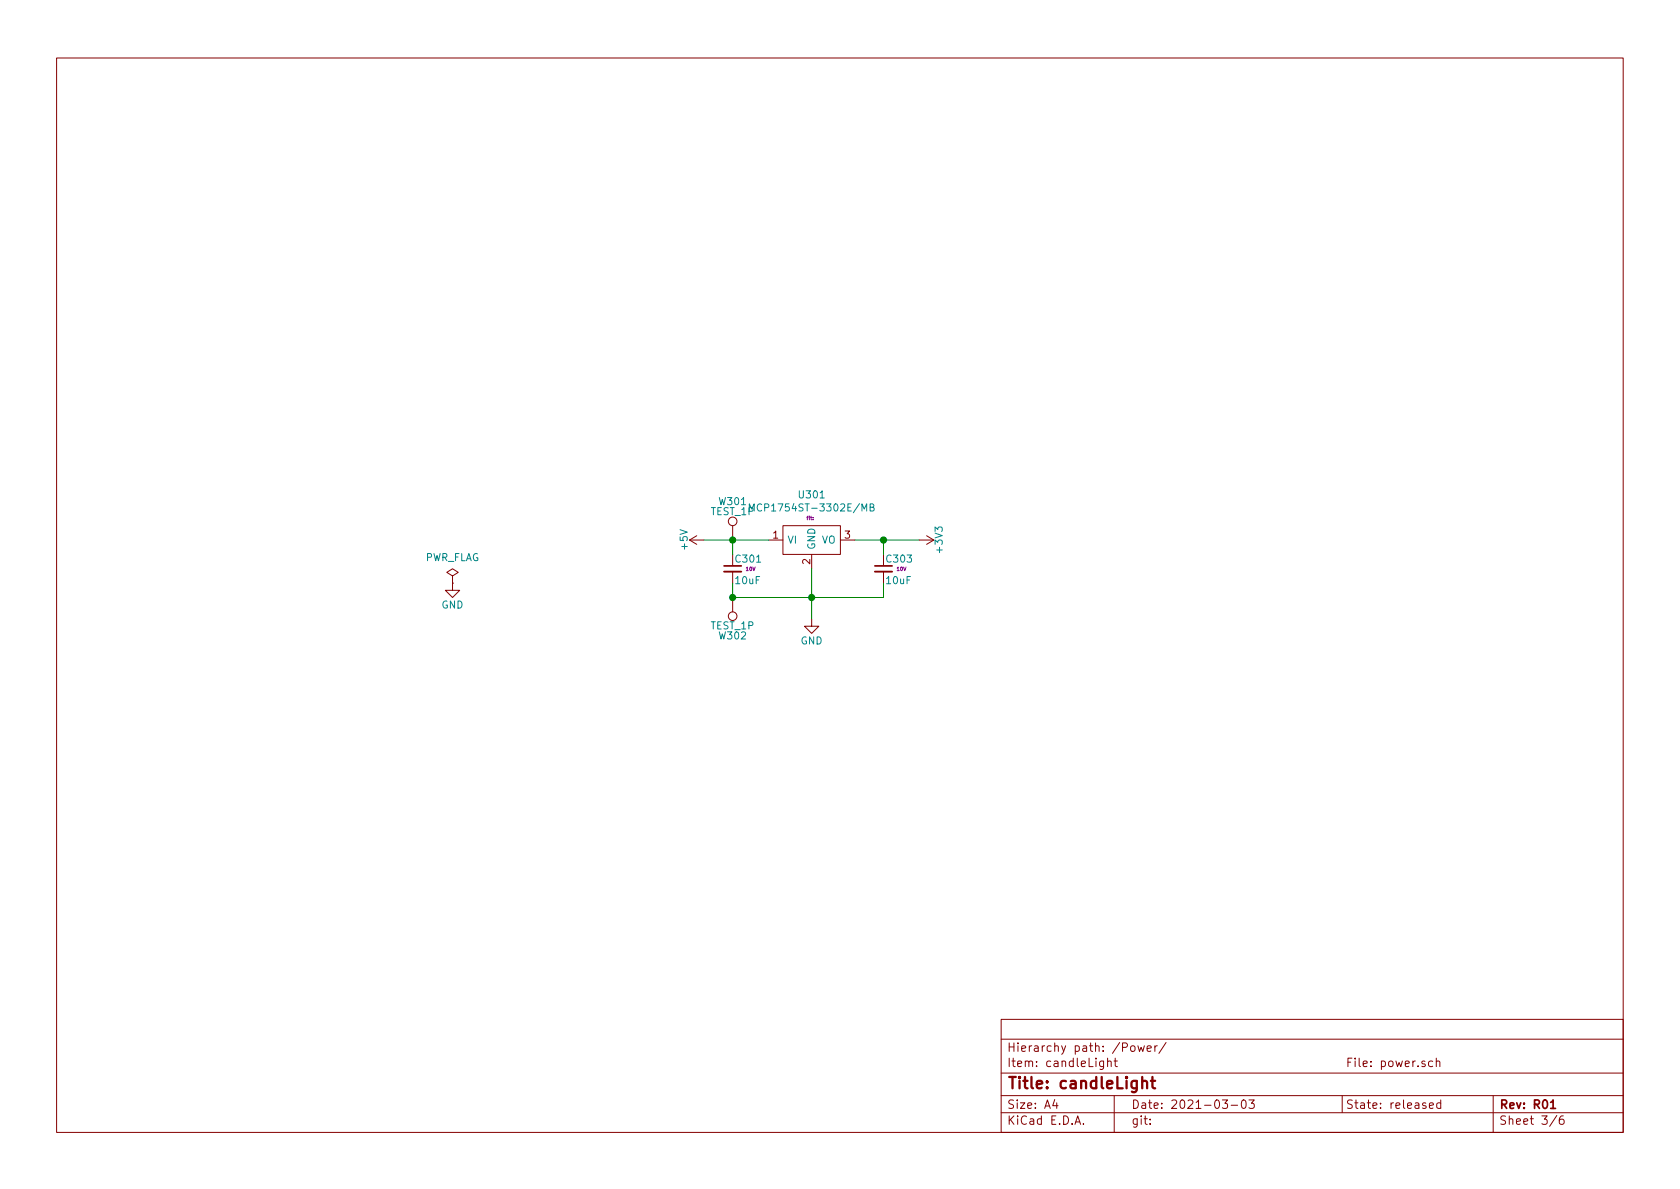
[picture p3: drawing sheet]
<svg xmlns="http://www.w3.org/2000/svg" width="297mm" height="210mm" viewBox="0 0 297 210" stroke-linecap="round" stroke-linejoin="round" font-family="sans-serif">
<g fill="none" stroke="#840000" stroke-width=".18">
<path d="M10 10.3h277v189.9h-277zM121.9 95.5l1.3 .8M121.9 95.5h2.6M123.2 94.7l-1.3 .8M129.5 93v2.5M129.5 98v1.9M135.9 95.5h2.5M138.4 93h10.2v5h-10.2zM143.5 98v2.6M148.6 95.5h2.5M156.2 98v1.9M162.6 95.5h2.5"/>
<path d="M163.8 94.7l1.3 .8M165.1 95.5l-1.3 .8M80 101.8l1-.6-1-.6-1 .6 1 .6v1.3M80 103.1h.1M80 103.1v1.3h1.3l-1.3 1.3-1.3-1.3h1.3M129.5 101.1v2M129.5 105.7v2.5M143.5 109.5v1.2h1.3l-1.3 1.3-1.3-1.3h1.3M156.2 101.1v2M177 180.3h110v19.9h-110zM177 196.8h110M177 193.7h110"/>
<path d="M177 189.8h110M177 183.8h110M186.5 194.4l-.4 1.1h1M186.8 195v1M190.1 198.8l.5-1.5 .5 1.5M190.2 198.4h.7M191.6 198.7v.1M195.1 187.6v1.2l-.3 .3-.3-.1M195.1 187.7l-.4-.1-.3 .3 .1 .6 .2 .1 .4-.1M195.8 187.8l.3-.2 .3 .1 .1 .9M195.8 187.1v1.5M197 187.6h.6"/>
<path d="M197 193.7v6.5M197.2 187.1v1.3l.4 .2M200 185.1l.2-.2 .4 .2 .1 .5-.1 .2-.4 .1-.2-.1zM201.2 184.9l.3 1 .3-.7 .3 .7 .2-1M202.8 185.4l.8-.1-.1-.3-.5-.1-.2 .2 .1 .7h.6M203.4 198.7v.1M203.4 197.9v.1M204.2 184.9v1M204.6 184.9l-.3 .1-.1 .2M206.2 184.3l-1.3 2M216.1 194.5h.9l-.4 .6 .4 .1v.7l-.2 .1-.7-.1M217.7 195.4h1.1"/>
<path d="M219.6 194.7l.4-.2a.94 .94 0 0 1 0 1.5 .82 .82 0 0 1-.4-1.3zM220.8 194.5h1l-.5 .6 .4 .1v.7l-.2 .1-.7-.1M237.3 193.7v3M252.7 195.5l.7-.1v-.3l-.4-.1-.3 .2 .1 .7h.6M253.3 187.7l-.4-.1-.3 .3 .1 .6 .2 .1 .4-.1M253.9 187.8l.3-.2 .3 .1 .1 .9M253.9 187.1v1.5M254.7 195.1l-.4-.1-.3 .3 .1 .6 .2 .1 .4-.1M254.7 194.5v1.5M264 193.7v6.5M275.3 197.3l-1.3 1.9M276.4 197.3a.59 .59 0 0 0-.7 .7l.1 .7 .2 .1 .5-.1 .1-.5-.2-.2-.4-.1-.3 .3"/>
<circle cx="129.5" cy="92.2" r=".76"/>
<circle cx="129.5" cy="109" r=".76"/>
</g>
<path d="M128 100.1h3.1M154.7 100.1h3M274.2 194.9l.4-.4v1.5M274.2 196h.8" fill="none" stroke="#840000" stroke-width=".3"/>
<path d="M202 191.3a.51 .51 0 0 1 .8 .1v1.1M203.5 191.1h.7M203.8 190.4v1.8l.1 .1 .3 .2" fill="none" stroke="#840000" stroke-width=".41"/>
<path d="M128 101.1h3.1M154.7 101.1h3" fill="none" stroke="#840000" stroke-width=".33"/>
<path d="M132.5 90.4v-1.3l.4 .9 .4-.9v1.3M153.8 89.7h.6l.1-.2-.1-.3-.6-.1v1.3h.5l.2-.2 .1-.3-.3-.2" fill="none" stroke="#008484" stroke-width=".18"/>
<path d="M124.5 95.5h11.4M129.5 95.5v2.5M151.1 95.5h11.5M156.2 95.5v2.5M129.5 103.1v2.6h26.7v-2.6M143.5 100.6v8.9" fill="none" stroke="#008400" stroke-width=".18"/>
<g fill="#008400" stroke="#008400" stroke-width=".25">
<circle cx="156.2" cy="95.5" r=".51"/>
<circle cx="129.5" cy="105.7" r=".51"/>
<circle cx="129.5" cy="95.5" r=".51"/>
<circle cx="143.5" cy="105.7" r=".51"/>
</g>
<text font-size="2.8" fill="#840000" x="178" y="192.6">Title: candleLight</text>
<g font-size="2.1" fill="#840000">
<text x="178" y="186">Hierarchy path: /Power/</text>
<text x="178" y="188.7">Item: candleLight</text>
<text x="237.9" y="188.7">File: power.sch</text>
<text x="178" y="196.1">Size: A4</text>
<text x="200" y="196.1">Date: 2021-03-03</text>
<text x="237.9" y="196.1">State: released</text>
<text x="265" y="196.1">Rev: R01</text>
<text x="178" y="198.9">KiCad E.D.A.</text>
<text x="200" y="198.9">git:</text>
<text x="265" y="198.9">Sheet 3/6</text>
</g>
<g font-size="1.8" fill="#008484">
<text x="127.2" y="89.3">W301</text>
<text x="141.4" y="88.1">U301</text>
<text x="125.7" y="91.1">TEST_1P</text>
<text x="134" y="90.4">MCP1754ST-3302E/MB</text>
<text x="75.1" y="99.2">PWR_FLAG</text>
<text x="121.6" y="97.1" transform="rotate(-90 121.6 97.1)">+5V</text>
<text x="130.2" y="99.5">C301</text>
<text x="139.2" y="96.1">VI</text>
<text x="144.1" y="97.3" transform="rotate(-90 144.1 97.3)">GND</text>
<text x="145.3" y="96.1">VO</text>
<text x="156.9" y="99.5">C303</text>
<text x="166.7" y="97.6" transform="rotate(-90 166.7 97.6)">+3V3</text>
<text x="78.1" y="107.6">GND</text>
<text x="130.1" y="103.3">10uF</text>
<text x="156.8" y="103.3">10uF</text>
<text x="125.7" y="111.3">TEST_1P</text>
<text x="127.2" y="113.1">W302</text>
<text x="141.6" y="114">GND</text>
</g>
<g font-size="1.8" fill="#840000">
<text x="136.7" y="95.2">1</text>
<text x="149.4" y="95.2">3</text>
<text x="143.3" y="99.8" transform="rotate(-90 143.3 99.8)">2</text>
</g>
<g font-size=".9" fill="#840084">
<text x="142.8" y="91.9">fit:</text>
<text x="131.9" y="100.9">10V</text>
<text x="158.6" y="100.9">10V</text>
</g>
</svg>
